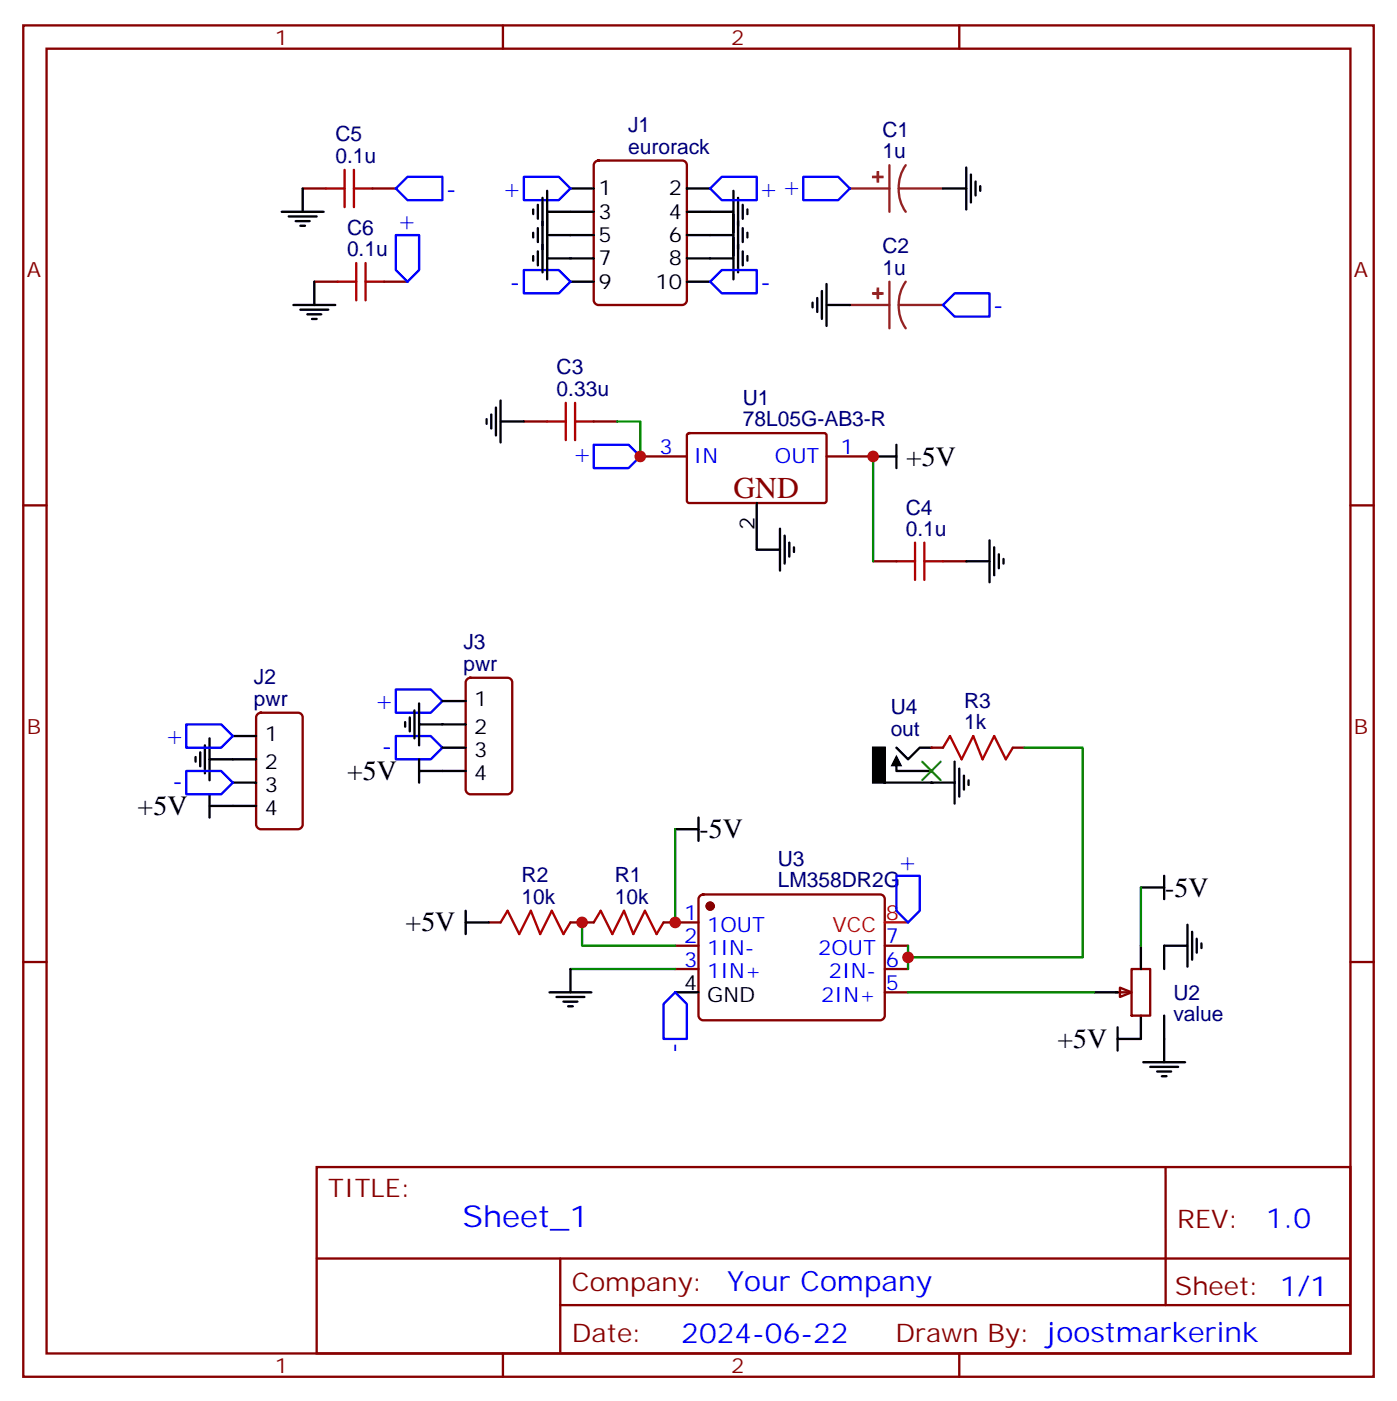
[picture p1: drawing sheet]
<svg xmlns="http://www.w3.org/2000/svg" width="212mm" height="212mm" viewBox="0 0 212 212" stroke-linecap="round" stroke-linejoin="round" font-family="sans-serif">
<g fill="none" stroke="#870000" stroke-width=".35">
<path d="M3.5 3.8h204.6v204.7h-204.6zM7.1 7.4h197.5v197.5h-197.5zM76.2 3.8v3.6M145.3 3.8v3.6M90.2 24.5l.5-.2h12.7a.71 .71 0 0 1 .7 .7v20.5a.76 .76 0 0 1-.7 .7h-12.7a.76 .76 0 0 1-.7-.7v-20.5zM3.5 76.5h3.6M79.4 63.8h3.5M90 63.8h3.5M97 69.1h7.1M104.1 65.8l.3-.2h20.7l.1 .3v10.1l-.3 .2-20.7-.1-.1-.3zM125.2 69.1h7.1M204.6 76.5h3.5"/>
<path d="M132.3 85h3.5M142.9 85h3.5M74.1 139.7h1.7M86.4 139.7h3.6M100.5 139.7h5.3M106.1 135.6l.4-.2h26.8a.71 .71 0 0 1 .8 .7v17.7a.76 .76 0 0 1-.8 .7h-26.8a.76 .76 0 0 1-.7-.7v-17.7zM3.5 145.7h3.6M102.3 143.2h3.5M102.3 146.7h3.5M134.1 143.2h3.5M134.1 146.7h3.5M134.1 150.2h3.5"/>
<path d="M204.6 145.7h3.5M48 176.7h156.6v28.2h-156.6zM176.6 176.7v20.9M48 190.6h156.5M84.9 197.6h119.6M84.9 190.6v14.1M76.2 204.9v3.6M145.3 204.9v3.6"/>
</g>
<g fill="none" stroke="#000" stroke-width=".35">
<path d="M80.8 31.7v.7M80.8 35.2v.7M80.8 38.8v.7M81.5 31v2.1M81.5 34.5v2.2M81.5 38.1v2.1M82.2 30v11.2M82.9 32.1h7.1M82.9 35.6h7.1M82.9 39.1h7.1M82.9 28.9v13.4M86.4 28.5h3.6"/>
<path d="M104.1 28.5h3.5M104.1 32.1h7M104.1 35.6h7M104.1 39.1h7M111.1 28.9v13.4M111.8 30v11.2M112.5 31v2.1M112.5 34.5v2.2M112.5 38.1v2.1M113.2 31.7v.7M113.2 35.2v.7M113.2 38.8v.7"/>
<path d="M142.9 28.5h3.5M146.4 25.4v6.3M147.1 26.4v4.3M147.8 27.5v2.1M148.5 28.2v.7M86.4 42.7h3.6M104.1 42.7h3.5M123.1 45.8v.7M123.8 45.1v2.1M124.5 44.1v4.2M125.2 46.2h3.6M125.2 43v6.4"/>
<path d="M73.7 63.5v.7M74.4 62.8v2.1M75.1 61.7v4.2M75.8 63.8h3.6M75.8 60.6v6.4M114.7 76.2v7h3.5M132.3 69.1h3.5M135.8 67.3v3.6M118.2 80v6.4M118.9 81.1v4.2M119.6 82.2v2.1M120.3 82.9v.7"/>
<path d="M146.4 85h3.5M149.9 81.8v6.4M150.6 82.9v4.2M151.3 83.9v2.1M152 84.6v.7M70.6 139.7h3.5M70.6 137.9v3.5M172.9 134.4h3.5M176.4 132.6v3.5M83.3 150.2h6.3M84.3 151h4.2M85.4 151.7h2.1"/>
<path d="M86.1 152.4h.7M86.4 146.7v3.5M102.3 150.2h3.5M176.4 143.2v3.5M176.4 153.8v3.5"/>
</g>
<path d="M79.4 26.8h5.3l1.7 1.7-1.7 1.8h-5.3zM109.4 26.8h5.3v3.5h-5.3l-1.8-1.8zM121.7 26.8h5.3l1.8 1.7-1.8 1.8h-5.3zM79.4 40.9h5.3l1.7 1.8-1.7 1.7h-5.3zM109.4 40.9h5.3v3.5h-5.3l-1.8-1.7zM144.6 44.4h5.3v3.5h-5.3l-1.7-1.7zM90 67.3h5.2l1.8 1.8-1.8 1.8h-5.2z" fill="none" stroke="#00f" stroke-width=".35"/>
<path d="M128.8 28.5h6M134.8 25v7.1M136.2 28.5a5.7 5.7 0 0 0 1 3.6M136.2 28.5h6.7M137.2 25a5.8 5.8 0 0 0-1 3.5M128.8 46.2h6M134.8 42.7v7M136.2 46.2a5.7 5.7 0 0 0 1 3.5M136.2 46.2h6.7M137.2 42.7a5.8 5.8 0 0 0-1 3.5" fill="none" stroke="#8c2424" stroke-width=".35"/>
<g fill="#8c2424" stroke="#8c2424" stroke-width=".35">
<path d="M133 26.1v1.4z"/>
<path d="M132.3 26.8h1.4z"/>
<path d="M133 43.7v1.4z"/>
<path d="M132.3 44.4h1.4z"/>
</g>
<path d="M82.9 63.8h2.8M85.7 61v5.6M87.1 63.8h2.9M87.1 61v5.6M135.8 85h2.8M138.6 82.2v5.6M140.1 82.2v5.6M140.1 85h2.8M75.8 139.7l1.1-1.8 1.8 3.5 1.7-3.5 1.4 3.5 1.8-3.5 1.8 3.5 1-1.7M90 139.7l1-1.8 1.8 3.5 1.7-3.5 1.5 3.5 1.7-3.5 1.8 3.5 1-1.7" fill="none" stroke="#a10000" stroke-width=".35"/>
<circle cx="107.6" cy="137.2" r=".53" fill="#870000" stroke="#870000" stroke-width=".35"/>
<path d="M134.1 139.7h3.5" fill="none" stroke="#f00" stroke-width=".35"/>
<path d="M88.2 139.7v3.5h14.1M86.4 146.7h15.9" fill="none" stroke="#008700" stroke-width=".35"/>
<path d="M169.7 149.5l1.7 .7-1.7 .8z" fill="#f0f0f0" stroke="#870000" stroke-width=".35"/>
<path d="M39 108.1l.5-.2h5.7a.71 .71 0 0 1 .7 .7v16.2a.76 .76 0 0 1-.7 .8h-5.7a.76 .76 0 0 1-.7-.8v-16.2zM70.8 102.8l.5-.2h5.6a.71 .71 0 0 1 .7 .7v16.3a.76 .76 0 0 1-.7 .7h-5.6a.76 .76 0 0 1-.7-.7v-16.3zM169 150.2h1.7M171.4 146.7h2.9v7.1h-2.9z" fill="none" stroke="#870000" stroke-width=".35"/>
<g fill="none" stroke="#000" stroke-width=".35">
<path d="M29.6 114.6v.7M30.3 113.9v2.1M31 112.9v4.2M31.7 115h7.1M31.7 111.8v6.3M35.3 111.4h3.5M35.3 118.5h3.5M61.4 109.3v.7M62.1 108.6v2.1M62.8 107.6v4.2M63.5 109.7h7.1M63.5 106.5v6.4"/>
<path d="M63.5 115v3.5M63.5 116.7h7.1M67 106.2h3.6M67 113.2h3.6M31.7 122h7.1M31.7 120.3v3.5M165.8 150.2h3.5M169.3 155.5v3.6M172.9 143.2v3.5M172.9 153.8v3.5h-3.6M176.4 157.3v3.5M176.4 143.2h3.5"/>
<path d="M179.9 140v6.4M180.6 141.1v4.2M181.3 142.1v2.2M182 142.8v.7M173.2 160.8h6.4M174.3 161.5h4.2M175.3 162.2h2.1M176 162.9h.7"/>
</g>
<path d="M172.9 134.4v8.8M137.6 150.2h28.2M137.6 143.2v3.5" fill="none" stroke="#008700" stroke-width=".35"/>
<path d="M28.2 109.7h5.3l1.8 1.7-1.8 1.8h-5.3zM28.2 116.7h5.3l1.8 1.8-1.8 1.8h-5.3zM60 111.4h5.3l1.7 1.8-1.7 1.8h-5.3zM60 104.4h5.3l1.7 1.8-1.7 1.7h-5.3zM135.8 132.6h3.5v5.3l-1.7 1.8-1.8-1.8zM100.5 152l1.8-1.8 1.8 1.8v5.3h-3.6z" fill="none" stroke="#00f" stroke-width=".35"/>
<g fill="#870000">
<circle cx="141.1" cy="118.5" r=".18"/>
<circle cx="141.1" cy="116.7" r=".18"/>
<circle cx="141.1" cy="113.2" r=".18"/>
</g>
<path d="M132.3 113.2h1.8v5.3h-1.8z" fill="#000" stroke="#000" stroke-width=".35"/>
<g fill="none" stroke="#000" stroke-width=".35">
<path d="M42.7 32.1h6.3M43.7 32.8h4.3M44.8 33.5h2.1M45.5 34.2h.7M45.9 28.5v3.6M44.4 46.2h6.4M45.5 46.9h4.2M46.6 47.6h2.1M47.3 48.3h.7M47.6 42.7v3.5M134.1 118.5h10.5M135.8 115v1.7h5.3"/>
<path d="M135.8 113.2l1.8 1.8 1.7-1.8h1.8M144.6 115.3v6.4M145.3 116.4v4.2M146 117.4v2.2M146.8 118.1v.8M102.3 125.6h3.5M105.8 123.8v3.5"/>
</g>
<path d="M135.8 114.3l.9 1.7h-1.8z" fill="#000"/>
<path d="M49.4 28.5h2.8M52.2 25.7v5.7M53.6 28.5h2.8M53.6 25.7v5.7M54 39.8v5.7M55.4 39.8v5.7M51.2 42.7h2.8M55.4 42.7h2.8M142.9 113.2l1-1.8 1.8 3.6 1.8-3.6 1.4 3.6 1.7-3.6 1.8 3.6 1.1-1.8" fill="none" stroke="#a10000" stroke-width=".35"/>
<path d="M45.9 28.5h3.5M56.4 28.5h3.6M47.6 42.7h3.6M58.2 42.7h3.5M141.1 113.2h1.8M153.5 113.2h1.7" fill="none" stroke="#870000" stroke-width=".35"/>
<path d="M93.5 63.8h3.5v5.3M132.3 69.1v15.9M155.2 113.2h8.8v31.8h-26.4M102.3 125.6v14.1" fill="none" stroke="#008700" stroke-width=".35"/>
<path d="M139.7 115.3l2.8 2.8M142.5 115.3l-2.8 2.8" fill="none" stroke="#3c3" stroke-width=".35"/>
<path d="M60 35.6h3.5v5.3l-1.8 1.8-1.7-1.8zM61.7 26.8h5.3v3.5h-5.3l-1.7-1.8z" fill="none" stroke="#00f" stroke-width=".35"/>
<g fill="#c00">
<circle cx="88.2" cy="139.7" r=".88"/>
<circle cx="137.6" cy="145" r=".88"/>
<circle cx="102.3" cy="139.7" r=".88"/>
<circle cx="97" cy="69.1" r=".88"/>
<circle cx="132.3" cy="69.1" r=".88"/>
</g>
<text font-size="4.6" fill="#800" x="111.1" y="75.5">GND</text>
<text font-size="4.6" fill="#00f" x="70.1" y="185.7">Sheet_1</text>
<g font-size="4.2">
<text x="137.3" y="70.5">+5V</text>
<text x="52.6" y="118.1">+5V</text>
<text x="20.9" y="123.4">+5V</text>
<text x="106" y="126.9">-5V</text>
<text x="176.6" y="135.8">-5V</text>
<text x="61.5" y="141">+5V</text>
<text x="160.2" y="158.7">+5V</text>
</g>
<g font-size="4.2" fill="#00f">
<text x="191.8" y="186">1.0</text>
<text x="110.2" y="195.5">Your Company</text>
<text x="103.2" y="203.3">2024-06-22</text>
</g>
<g font-size="3.9" fill="#00f">
<text x="67.7" y="29.8">-</text>
<text x="76.5" y="29.8">+</text>
<text x="115.4" y="29.8">+ +</text>
<text x="62.6" y="34.9" transform="rotate(-90 62.6 34.9)">+</text>
<text x="77.4" y="43.9">-</text>
<text x="115.4" y="43.9">-</text>
<text x="150.6" y="47.4">-</text>
<text x="87.1" y="70">+</text>
<text x="57.1" y="107.4">+</text>
<text x="25.4" y="112.7">+</text>
<text x="26.3" y="119.4">-</text>
<text x="58" y="114.1">-</text>
<text x="138.5" y="131.9" transform="rotate(-90 138.5 131.9)">+</text>
<text x="103.2" y="159.3" transform="rotate(-90 103.2 159.3)">-</text>
</g>
<g font-size="3.9" fill="#800">
<text x="49.7" y="181.3">TITLE:</text>
<text x="178.4" y="186">REV:</text>
<text x="86.6" y="195.5">Company:</text>
<text x="178" y="196.1">Sheet: 1/1</text>
<text x="86.6" y="203.2">Date:</text>
<text x="135.7" y="203.3">Drawn By: joostmarkerink</text>
</g>
<g font-size="3.2" fill="#800">
<text x="41.6" y="6.8">1</text>
<text x="110.8" y="6.8">2</text>
<text x="4.1" y="41.9">A</text>
<text x="205.1" y="41.9">A</text>
<text x="4.1" y="111.1">B</text>
<text x="205.1" y="111.1">B</text>
<text x="41.6" y="207.9">1</text>
<text x="110.8" y="207.9">2</text>
</g>
<g font-size="3.2" fill="#000080">
<text x="50.8" y="21.4">C5</text>
<text x="95.2" y="23.2">eurorack</text>
<text x="95.2" y="20">J1</text>
<text x="133.7" y="24">1u</text>
<text x="133.7" y="20.7">C1</text>
<text x="50.8" y="24.7">0.1u</text>
<text x="52.6" y="35.5">C6</text>
<text x="52.6" y="38.8">0.1u</text>
<text x="133.7" y="41.6">1u</text>
<text x="133.7" y="38.3">C2</text>
<text x="84.3" y="59.9">0.33u</text>
<text x="84.3" y="56.7">C3</text>
<text x="112.6" y="64.5">78L05G-AB3-R</text>
<text x="112.6" y="61.3">U1</text>
<text x="137.2" y="78">C4</text>
<text x="137.2" y="81.1">0.1u</text>
<text x="70.2" y="101.6">pwr</text>
<text x="70.2" y="98.3">J3</text>
<text x="38.5" y="106.9">pwr</text>
<text x="38.5" y="103.6">J2</text>
<text x="146.1" y="107.2">R3</text>
<text x="135" y="111.4">out</text>
<text x="135" y="108.2">U4</text>
<text x="146.1" y="110.4">1k</text>
<text x="117.8" y="131.1">U3</text>
<text x="79" y="136.8">10k</text>
<text x="79" y="133.6">R2</text>
<text x="93.1" y="136.8">10k</text>
<text x="93.1" y="133.6">R1</text>
<text x="117.8" y="134.4">LM358DR2G</text>
<text x="177.8" y="154.6">value</text>
<text x="177.8" y="151.3">U2</text>
</g>
<g font-size="3.2">
<text x="90.7" y="29.6">1</text>
<text x="101.3" y="29.6">2</text>
<text x="90.7" y="33.1">3</text>
<text x="101.3" y="33.1">4</text>
<text x="90.7" y="36.7">5</text>
<text x="90.7" y="40.2">7</text>
<text x="101.3" y="36.7">6</text>
<text x="101.3" y="40.2">8</text>
<text x="90.7" y="43.7">9</text>
<text x="99.3" y="43.7">10</text>
<text x="114.3" y="80.3" transform="rotate(-90 114.3 80.3)">2</text>
<text x="71.9" y="106.9">1</text>
<text x="40.1" y="112.1">1</text>
<text x="71.9" y="111.1">2</text>
<text x="40.1" y="116.4">2</text>
<text x="40.1" y="119.9">3</text>
<text x="71.9" y="114.6">3</text>
<text x="71.9" y="118.1">4</text>
<text x="40.1" y="123.4">4</text>
<text x="103.6" y="149.9">4</text>
<text x="107.1" y="151.7">GND</text>
</g>
<g font-size="3.2" fill="#00f">
<text x="99.9" y="68.8">3</text>
<text x="105.1" y="70.2">IN</text>
<text x="117.4" y="70.2">OUT</text>
<text x="127.4" y="68.8">1</text>
<text x="103.6" y="139.3">1</text>
<text x="103.6" y="142.8">2</text>
<text x="107.1" y="141.1">1OUT</text>
<text x="134.2" y="142.8">7</text>
<text x="103.6" y="146.4">3</text>
<text x="107.1" y="144.6">1IN-</text>
<text x="107.1" y="148.1">1IN+</text>
<text x="124" y="144.6">2OUT</text>
<text x="125.6" y="148.1">2IN-</text>
<text x="134.2" y="149.9">5</text>
<text x="134.2" y="146.4">6</text>
<text x="124.4" y="151.7">2IN+</text>
</g>
<g font-size="3.2" fill="#f00">
<text x="126.1" y="141.1">VCC</text>
<text x="134.2" y="139.3">8</text>
</g>
</svg>
